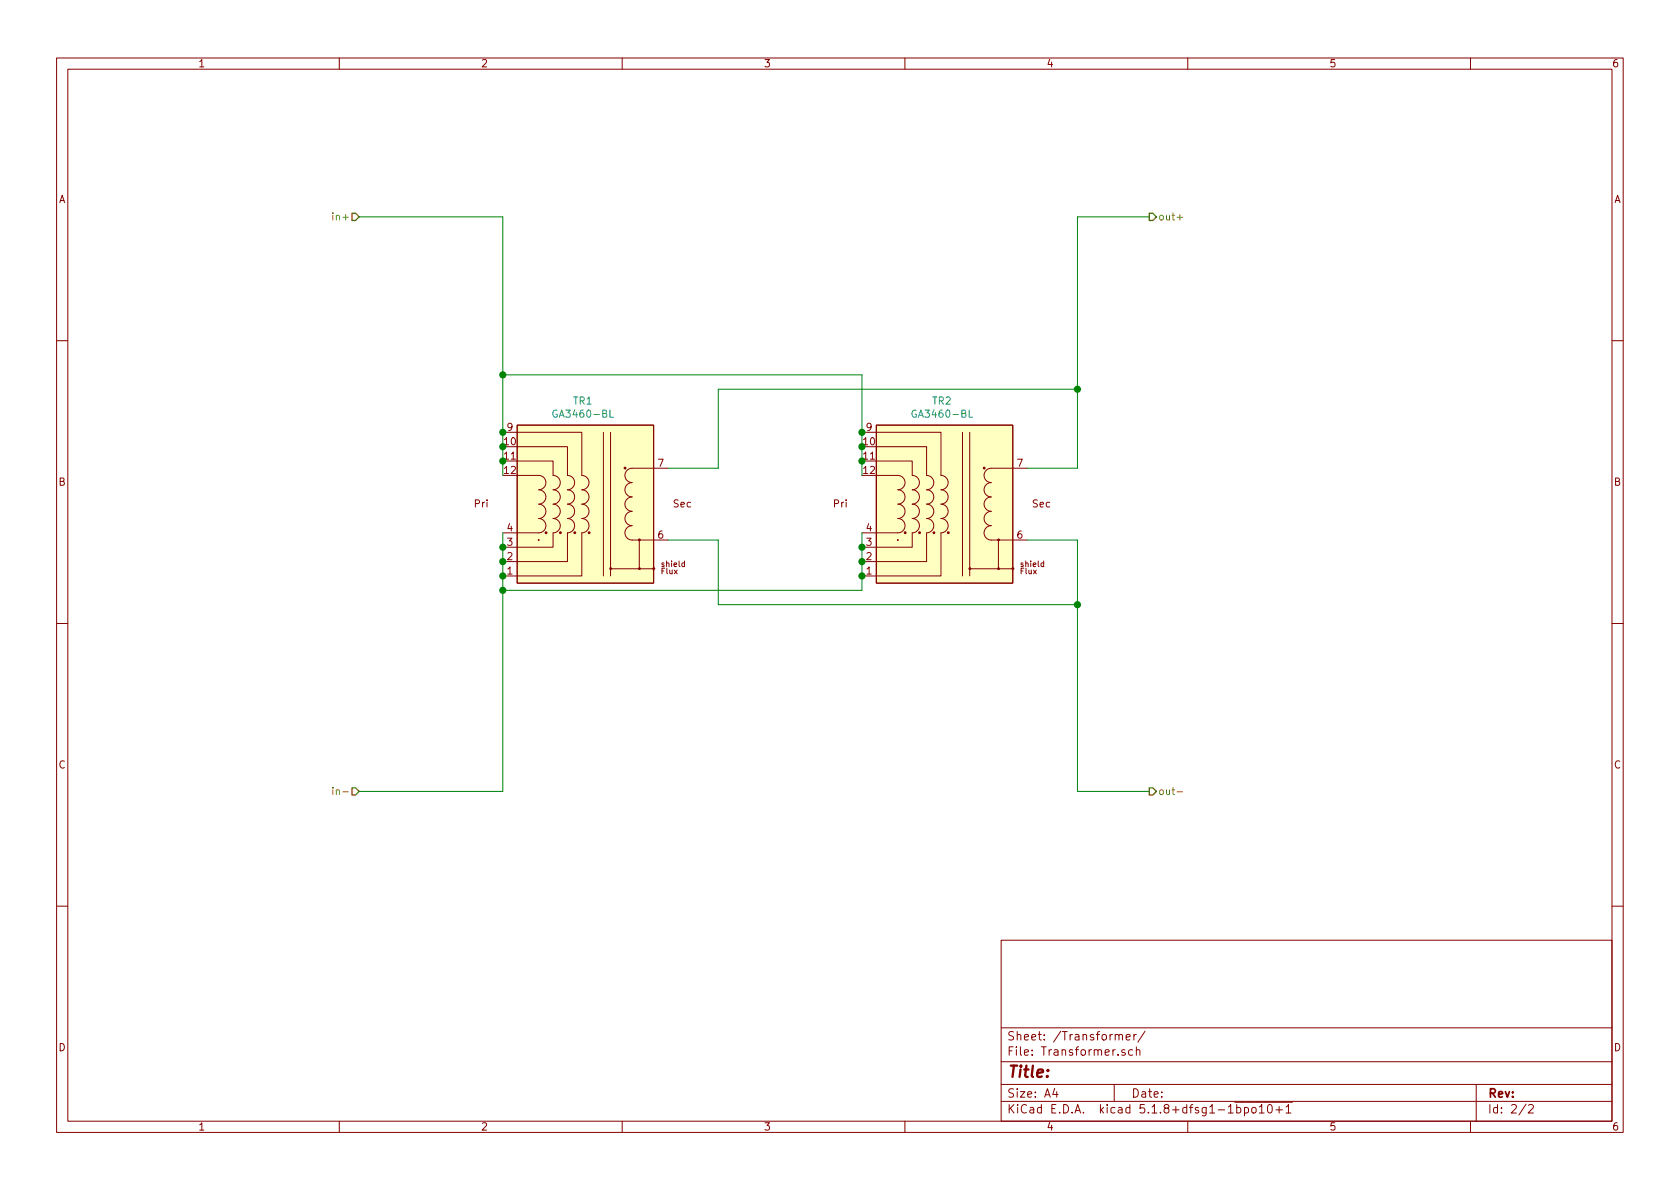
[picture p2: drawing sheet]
<svg xmlns="http://www.w3.org/2000/svg" width="297mm" height="210mm" viewBox="0 0 297 210" stroke-linecap="round" stroke-linejoin="round" font-family="sans-serif">
<g fill="none" stroke="#840000" stroke-width=".18">
<path d="M10 10.3h277v189.9h-277zM12 12.2h273v186.1h-273zM60 10.3v1.9M110 10.3v1.9M160 10.3v1.9M210 10.3v1.9M260 10.3v1.9M10 60.2h2M88.9 76.4h14v7.7a1.27 1.27 0 0 1 1.2 1.2 1.27 1.27 0 0 1-1.2 1.3 1.27 1.27 0 0 1 1.2 1.3 1.27 1.27 0 0 1-1.2 1.2 1.27 1.27 0 0 1 1.2 1.3 1.27 1.27 0 0 1-1.2 1.3 1.27 1.27 0 0 1 1.2 1.3 1.27 1.27 0 0 1-1.2 1.2v7.6h-14M91.4 75.2h24.2v27.9h-24.2zM91.4 79h8.9v5.1a1.27 1.27 0 0 1 1.3 1.2 1.27 1.27 0 0 1-1.3 1.3 1.27 1.27 0 0 1 1.3 1.3 1.27 1.27 0 0 1-1.3 1.2 1.27 1.27 0 0 1 1.3 1.3 1.27 1.27 0 0 1-1.3 1.3 1.27 1.27 0 0 1 1.3 1.3 1.27 1.27 0 0 1-1.3 1.2v5.1h-11.4M106.7 76.4v25.4"/>
<path d="M107.9 76.4v25.4M152.4 76.4h14v7.7a1.27 1.27 0 0 1 1.2 1.2 1.27 1.27 0 0 1-1.2 1.3 1.27 1.27 0 0 1 1.2 1.3 1.27 1.27 0 0 1-1.2 1.2 1.27 1.27 0 0 1 1.2 1.3 1.27 1.27 0 0 1-1.2 1.3 1.27 1.27 0 0 1 1.2 1.3 1.27 1.27 0 0 1-1.2 1.2v7.6h-14M154.9 75.2h24.2v27.9h-24.2zM154.9 79h8.9v5.1a1.27 1.27 0 0 1 1.3 1.2 1.27 1.27 0 0 1-1.3 1.3 1.27 1.27 0 0 1 1.3 1.3 1.27 1.27 0 0 1-1.3 1.2 1.27 1.27 0 0 1 1.3 1.3 1.27 1.27 0 0 1-1.3 1.3 1.27 1.27 0 0 1 1.3 1.3 1.27 1.27 0 0 1-1.3 1.2v5.1h-11.4M170.2 76.4v25.4M171.4 76.4v25.4M285 60.2h2M91.4 81.5h6.4v2.6a1.27 1.27 0 0 1 1.3 1.2 1.27 1.27 0 0 1-1.3 1.3 1.27 1.27 0 0 1 1.3 1.3 1.27 1.27 0 0 1-1.3 1.2 1.27 1.27 0 0 1 1.3 1.3 1.27 1.27 0 0 1-1.3 1.3 1.27 1.27 0 0 1 1.3 1.3 1.27 1.27 0 0 1-1.3 1.2v2.6h-8.9M91.4 84.1h3.8a1.27 1.27 0 0 1 1.3 1.2 1.27 1.27 0 0 1-1.3 1.3 1.27 1.27 0 0 1 1.3 1.3 1.27 1.27 0 0 1-1.3 1.2 1.27 1.27 0 0 1 1.3 1.3 1.27 1.27 0 0 1-1.3 1.3 1.27 1.27 0 0 1 1.3 1.3 1.27 1.27 0 0 1-1.3 1.2h-6.3M113 95.5v5.1M118.1 82.8h-6.3a1.27 1.27 0 0 0-1.3 1.3 1.27 1.27 0 0 0 1.3 1.2 1.27 1.27 0 0 0-1.3 1.3 1.27 1.27 0 0 0 1.3 1.3 1.27 1.27 0 0 0-1.3 1.2 1.27 1.27 0 0 0 1.3 1.3 1.27 1.27 0 0 0-1.3 1.3 1.27 1.27 0 0 0 1.3 1.3 1.27 1.27 0 0 0-1.3 1.2 1.27 1.27 0 0 0 1.3 1.3h6.3M154.9 81.5h6.4v2.6a1.27 1.27 0 0 1 1.3 1.2 1.27 1.27 0 0 1-1.3 1.3 1.27 1.27 0 0 1 1.3 1.3 1.27 1.27 0 0 1-1.3 1.2 1.27 1.27 0 0 1 1.3 1.3 1.27 1.27 0 0 1-1.3 1.3 1.27 1.27 0 0 1 1.3 1.3 1.27 1.27 0 0 1-1.3 1.2v2.6h-8.9"/>
<path d="M154.9 84.1h3.8a1.27 1.27 0 0 1 1.3 1.2 1.27 1.27 0 0 1-1.3 1.3 1.27 1.27 0 0 1 1.3 1.3 1.27 1.27 0 0 1-1.3 1.2 1.27 1.27 0 0 1 1.3 1.3 1.27 1.27 0 0 1-1.3 1.3 1.27 1.27 0 0 1 1.3 1.3 1.27 1.27 0 0 1-1.3 1.2h-6.3M176.5 95.5v5.1M181.6 82.8h-6.3a1.27 1.27 0 0 0-1.3 1.3 1.27 1.27 0 0 0 1.3 1.2 1.27 1.27 0 0 0-1.3 1.3 1.27 1.27 0 0 0 1.3 1.3 1.27 1.27 0 0 0-1.3 1.2 1.27 1.27 0 0 0 1.3 1.3 1.27 1.27 0 0 0-1.3 1.3 1.27 1.27 0 0 0 1.3 1.3 1.27 1.27 0 0 0-1.3 1.2 1.27 1.27 0 0 0 1.3 1.3h6.3M10 110.3h2M107.9 100.6h7.7M171.4 100.6h7.7M285 110.3h2M10 160.2h2M177 166.3h108v32h-108zM285 160.2h2M60 198.3v1.9M110 198.3v1.9"/>
<path d="M160 198.3v1.9M177 194.8h108M177 191.8h108M177 187.8h108M177 181.8h108M186.5 192.5l-.4 1h1M186.8 193v1M197 191.8v3M197.8 183.1l.2-.2 .4 .1 .1 .9M198.9 185.7a.37 .37 0 0 0-.6 .1l.1 .2 .5 .2 .1 .1-.2 .3-.5-.1M199.1 183.4l.7-.1v-.3l-.5-.1-.2 .2 .1 .7h.6M200.3 185.7l-.5-.1-.3 .3 .1 .6 .2 .1 .5-.1"/>
<path d="M200.5 182.9v1M200.9 185.7h.1a.37 .37 0 0 1 .5 .1v.8M200.9 182.9l-.3 .1-.1 .2M200.9 185.1v1.5M202.5 182.3l-1.3 2M210 198.3v1.9M218.3 194.9h10.2M218.7 195.9l.4-.1 .3 .3-.1 .6h-.6M218.7 195.3v1.5M220 195.9l.4-.1 .4 .3-.1 .6-.3 .1-.4-.1M220 195.8v1.5M221.4 196l.2-.2 .4 .2v.7l-.2 .1-.4-.1z"/>
<path d="M222.7 195.8l.4-.5v1.5M222.7 196.8h.8M224.2 195.5l.4-.2a.94 .94 0 0 1 0 1.5l-.4-.3-.1-.6zM225.6 196.3h1.1M226.2 195.7v1.1M227.4 195.8l.4-.5v1.5M227.4 196.8h.8M260 198.3v1.9M261 191.8v6.5M269.8 195.2l-1.2 2M270.3 195.5l.2-.2h.3l.3 .5-.9 1h.9"/>
</g>
<g fill="#ffffc2" stroke="#ffffc2" stroke-width=".18">
<path d="M154.9 75.2h24.2v27.9h-24.2z"/>
<path d="M91.4 75.2h24.2v27.9h-24.2z"/>
</g>
<g fill="none" stroke="#840000" stroke-width=".25">
<circle cx="96.5" cy="94.2" r=".13"/>
<circle cx="99.1" cy="94.2" r=".13"/>
<circle cx="101.6" cy="94.2" r=".13"/>
<circle cx="104.2" cy="94.2" r=".13"/>
<circle cx="110.5" cy="82.8" r=".13"/>
<circle cx="113.1" cy="95.5" r=".13"/>
<circle cx="160" cy="94.2" r=".13"/>
<circle cx="162.6" cy="94.2" r=".13"/>
<circle cx="165.1" cy="94.2" r=".13"/>
<circle cx="167.7" cy="94.2" r=".13"/>
<circle cx="174" cy="82.8" r=".13"/>
<circle cx="176.6" cy="95.5" r=".13"/>
<circle cx="108" cy="100.6" r=".13"/>
<circle cx="113.1" cy="100.6" r=".13"/>
<circle cx="115.6" cy="100.6" r=".13"/>
<circle cx="171.5" cy="100.6" r=".13"/>
<circle cx="176.6" cy="100.6" r=".13"/>
<circle cx="179.1" cy="100.6" r=".13"/>
</g>
<g fill="#840000" stroke="#840000" stroke-width=".18">
<circle cx="158.8" cy="95.5" r=".08"/>
<circle cx="95.3" cy="95.5" r=".08"/>
</g>
<path d="M98.5 72.6a.59 .59 0 0 0-.8 .6 .59 .59 0 0 0 .8 .5v-.5h-.2M107.8 72.5v1.3h.7M162 72.6a.59 .59 0 0 0-.8 .6 .59 .59 0 0 0 .8 .5v-.5h-.2M171.3 72.5v1.3h.7" fill="none" stroke="#008484" stroke-width=".18"/>
<path d="M63.5 38.3h25.4v45.8M203.2 38.3h-12.7v44.5h-8.9M88.9 66.3h63.5v17.8M190.5 68.8h-63.5v14h-8.9M88.9 94.2v45.7h-25.4M118.1 95.5h8.9v11.4h63.5M152.4 94.2v10.2h-63.5M181.6 95.5h8.9v44.4h12.7" fill="none" stroke="#008400" stroke-width=".18"/>
<path d="M58.9 37.6v.2M58.9 38.1v.8M208.1 38.4h1M58.9 139.2v.2M58.9 139.7v.8M208.1 140h1" fill="none" stroke="#848400" stroke-width=".18"/>
<path d="M62.2 37.7h.7l.6 .6-.6 .7h-.7zM203.2 37.7h.6l.7 .6-.7 .7h-.6zM62.2 139.3h.7l.6 .6-.6 .7h-.7zM203.2 139.3h.6l.7 .6-.7 .7h-.6z" fill="none" stroke="#848400" stroke-width=".25"/>
<g fill="#008400" stroke="#008400" stroke-width=".25">
<circle cx="152.4" cy="101.8" r=".51"/>
<circle cx="152.4" cy="96.8" r=".51"/>
<circle cx="88.9" cy="76.4" r=".51"/>
<circle cx="152.4" cy="99.3" r=".51"/>
<circle cx="88.9" cy="99.3" r=".51"/>
<circle cx="190.5" cy="106.9" r=".51"/>
<circle cx="88.9" cy="96.8" r=".51"/>
<circle cx="88.9" cy="104.4" r=".51"/>
<circle cx="88.9" cy="101.8" r=".51"/>
<circle cx="152.4" cy="81.5" r=".51"/>
<circle cx="190.5" cy="68.8" r=".51"/>
<circle cx="88.9" cy="66.3" r=".51"/>
<circle cx="152.4" cy="79" r=".51"/>
<circle cx="152.4" cy="76.4" r=".51"/>
<circle cx="88.9" cy="79" r=".51"/>
<circle cx="88.9" cy="81.5" r=".51"/>
</g>
<text font-size="2.8" fill="#840000" x="178" y="190.5">Title:</text>
<g font-size="2.1" fill="#840000">
<text x="178" y="184">Sheet: /Transformer/</text>
<text x="178" y="186.7">File: Transformer.sch</text>
<text x="178" y="196.9">KiCad E.D.A. kicad 5.1.8+dfsg1-1bpo10+1</text>
<text x="178" y="194.1">Size: A4</text>
<text x="200" y="194.1">Date:</text>
<text x="263" y="194.1">Rev:</text>
<text x="263" y="196.9">Id: 2/2</text>
</g>
<g font-size="1.8" fill="#840000">
<text x="35" y="11.9">1</text>
<text x="85" y="11.9">2</text>
<text x="135" y="11.9">3</text>
<text x="185" y="11.9">4</text>
<text x="235" y="11.9">5</text>
<text x="285" y="11.9">6</text>
<text x="10.4" y="35.9">A</text>
<text x="285.4" y="35.9">A</text>
<text x="89.7" y="76.2">9</text>
<text x="153.2" y="76.2">9</text>
<text x="89.2" y="78.7">10</text>
<text x="89.2" y="81.3">11</text>
<text x="89.2" y="83.8">12</text>
<text x="116.4" y="82.5">7</text>
<text x="152.7" y="78.7">10</text>
<text x="152.7" y="81.3">11</text>
<text x="152.7" y="83.8">12</text>
<text x="179.9" y="82.5">7</text>
<text x="10.4" y="85.9">B</text>
<text x="83.9" y="89.7">Pri</text>
<text x="119.1" y="89.7">Sec</text>
<text x="147.4" y="89.7">Pri</text>
<text x="182.6" y="89.7">Sec</text>
<text x="285.4" y="85.9">B</text>
<text x="89.7" y="94">4</text>
<text x="116.4" y="95.2">6</text>
<text x="153.2" y="94">4</text>
<text x="179.9" y="95.2">6</text>
<text x="89.7" y="101.6">1</text>
<text x="89.7" y="99.1">2</text>
<text x="89.7" y="96.5">3</text>
<text x="153.2" y="101.6">1</text>
<text x="153.2" y="99.1">2</text>
<text x="153.2" y="96.5">3</text>
<text x="10.4" y="135.9">C</text>
<text x="285.4" y="135.9">C</text>
<text x="10.4" y="185.9">D</text>
<text x="285.4" y="185.9">D</text>
<text x="35" y="199.9">1</text>
<text x="85" y="199.9">2</text>
<text x="135" y="199.9">3</text>
<text x="185" y="199.9">4</text>
<text x="235" y="199.9">5</text>
<text x="285" y="199.9">6</text>
</g>
<g font-size="1.8" fill="#848400">
<text x="59.4" y="39">in+</text>
<text x="204.7" y="39">out+</text>
<text x="59.8" y="140.6">in-</text>
<text x="204.7" y="140.6">out-</text>
</g>
<g font-size="1.8" fill="#008484">
<text x="101.4" y="71.5">TR1</text>
<text x="164.9" y="71.5">TR2</text>
<text x="98.3" y="73.9">GA3460-BL</text>
<text x="161.8" y="73.9">GA3460-BL</text>
</g>
<g font-size="1.4" fill="#840000">
<text x="116.9" y="101.5">Flux</text>
<text x="117.1" y="100.2">shield</text>
<text x="180.4" y="101.5">Flux</text>
<text x="180.6" y="100.2">shield</text>
</g>
</svg>
